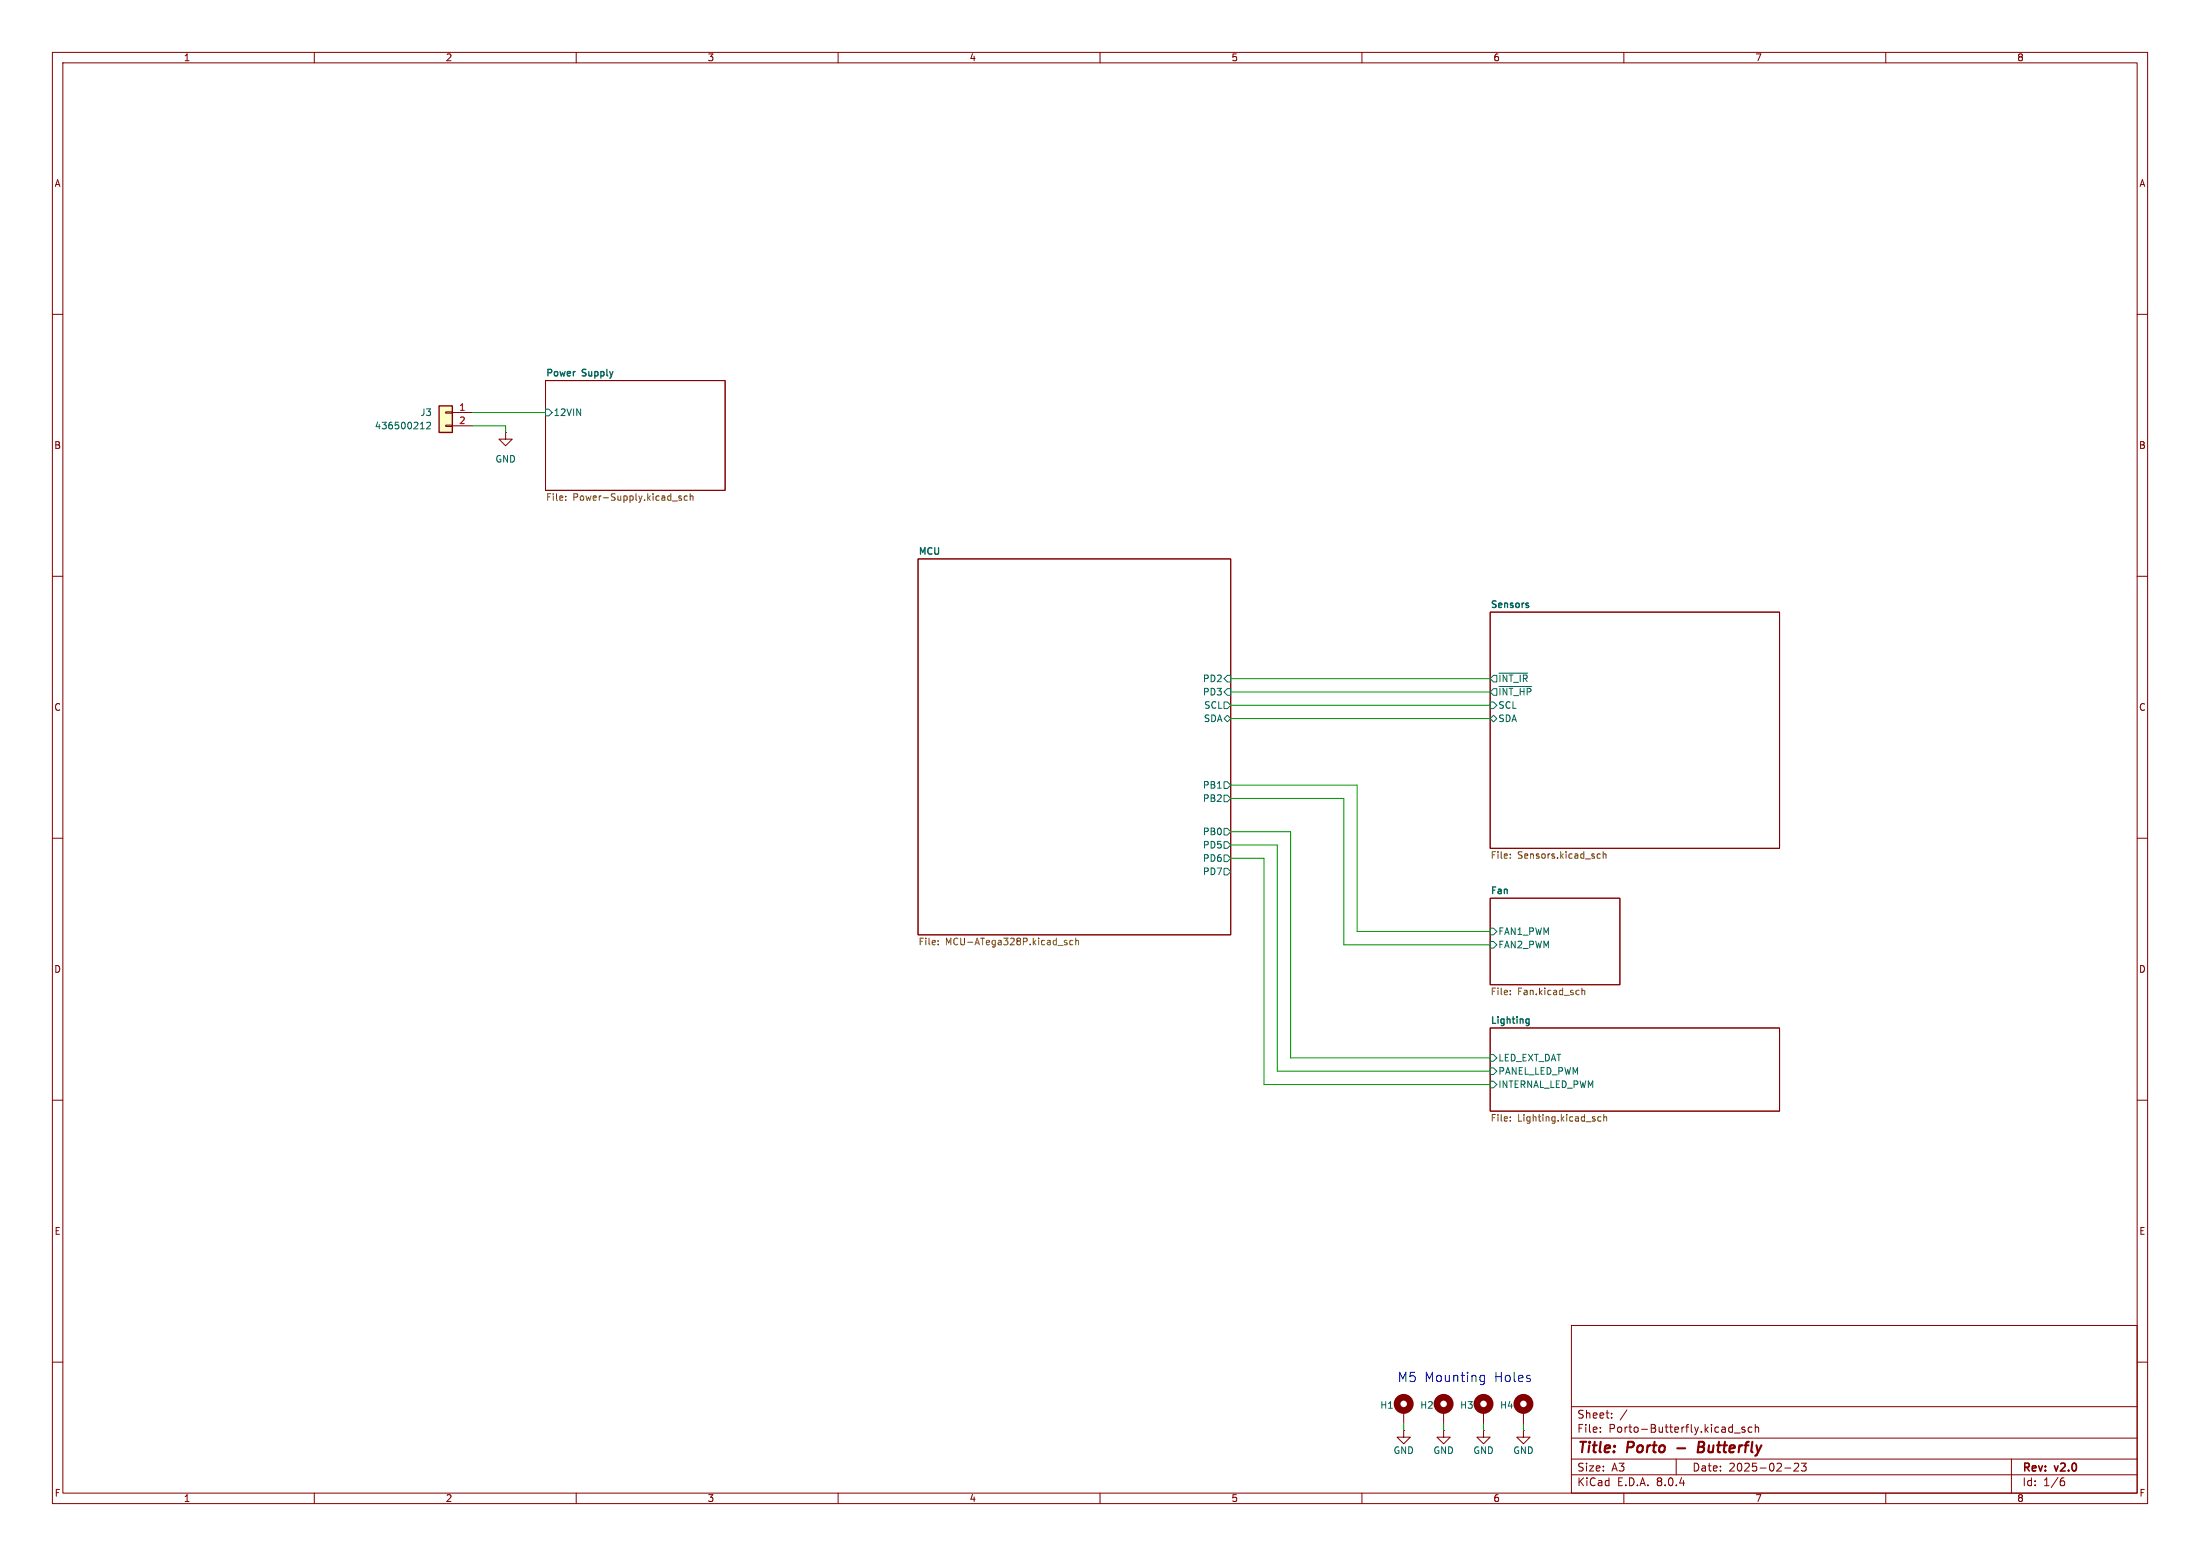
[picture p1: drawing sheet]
<svg xmlns="http://www.w3.org/2000/svg" width="420mm" height="297mm" viewBox="0 0 420 297" stroke-linecap="round" stroke-linejoin="round" font-family="sans-serif">
<g fill="none" stroke="#840000" stroke-width=".19">
<path d="M10 10h400v277h-400zM12 12h396v273h-396zM60 10v2M110 10v2M160 10v2M210 10v2M260 10v2M310 10v2M360 10v2M10 60h2M408 60h2M104.1 72.6h34.3v21h-34.3z"/>
<path d="M96.5 82.6v1.2h1.3l-1.3 1.3-1.3-1.3h1.3M96.5 82.6h.1M10 110h2M175.3 106.7h59.6v71.7h-59.6zM284.5 116.8h55.2v45.1h-55.2zM408 110h2M10 160h2M408 160h2M284.5 171.5h24.7v16.5h-24.7zM284.5 196.2h55.2v15.9h-55.2zM10 210h2M408 210h2"/>
<path d="M10 260h2M300 253h108v32h-108zM408 260h2M268 273v1.3h1.2l-1.2 1.3-1.3-1.3h1.3M268 273h.1M268 269.2v2.6M275.6 273v1.3h1.3l-1.3 1.3-1.3-1.3h1.3M275.6 273h.1M275.6 269.2v2.6M290.8 273v1.3h1.3l-1.3 1.3-1.2-1.3h1.2M290.8 273h.1M300 278.5h108"/>
<path d="M300 274.5h108M300 268.5h108M305.5 273.2v.2M305.5 272.5v.1M307.7 270.5v.2M307.7 269.8v.1M310.6 269.1l-1.3 1.9M320 278.5v3M331.1 273.5h1.1M333.1 272.5l-.4-.1-.2 .2 .1 .2 .5 .2v.3h-.6M334.4 272.5l-.4-.1-.3 .3 .2 .6h.5M335.1 272.5l.2-.1 .4 .1v.9"/>
<path d="M335.1 271.9v1.5M342.5 279.4l.6-.1 .2 .1 .1 .3-1 1.1h1M343.9 279.3h.9l-.5 .6 .4 .1v.6l-.2 .2-.6-.2M384 278.5v6.5M60 285v2M110 285v2M160 285v2M210 285v2M260 285v2M300 281.5h108M310 285v2M340.7 280.2h1.2"/>
<path d="M360 285v2M393.6 282.7h.3l.3 .2-.1 .5-.5 .2M394 282.1l-.4 .1"/>
</g>
<path d="M320.2 276.4h1.5M324.2 276.2h.7M324.9 276.2l.3 .1M325 275.2h-.7l-.2 2 1-.1M325.1 276.1l-.2 .1" fill="none" stroke="#840000" stroke-width=".4"/>
<g fill="none" stroke="#006464" stroke-width=".19">
<path d="M104.1 78.1h.7l.6 .6-.6 .7h-.7zM233.7 137.2l.6-.7 .6 .7-.6 .6zM233.7 134h.6l.6 .6-.6 .7h-.6zM234.3 131.4h.6v1.3h-.6l-.6-.6zM234.3 128.9h.6v1.3h-.6l-.6-.7zM284.5 134h.6l.6 .6-.6 .7h-.6zM284.5 137.2l.6-.7 .6 .7-.6 .6zM285.1 128.9h.6v1.3h-.6l-.6-.7zM285.1 131.4h.6v1.3h-.6l-.6-.6zM286.2 128.5h5.5M286.2 131h6.2M233.7 149.2h.6l.6 .7-.6 .6h-.6z"/>
<path d="M233.7 151.8h.6l.6 .6-.6 .6h-.6zM233.7 158.1h.6l.6 .7-.6 .6h-.6zM233.7 163.2h.6l.6 .6-.6 .7h-.6zM233.7 165.7h.6l.6 .7-.6 .6h-.6zM233.7 160.7h.6l.6 .6-.6 .6h-.6zM284.5 179.7h.6l.6 .6-.6 .7h-.6zM284.5 177.2h.6l.6 .6-.6 .6h-.6zM284.5 203.8h.6l.6 .7-.6 .6h-.6zM284.5 206.4h.6l.6 .6-.6 .6h-.6zM284.5 201.3h.6l.6 .6-.6 .7h-.6z"/>
</g>
<g fill="none" stroke="#725600" stroke-width=".19">
<path d="M108 95.4v.1M108 94.7v.1M128.4 95.6h.9M130.1 94.7h-.3l-.2 .1v.2l.5 .1v.3h-.5M131.2 94.7h-.4l-.2 .2 .1 .5h.5M131.8 94.8l.1-.1h.3l.1 .8M131.8 94.2v1.3M179.1 179.6v.1M203.2 179.9l.5 .2v.2h-.4M203.2 179.6h.5M204.8 179.6l-.4-.1-.2 .2 .1 .6h.5M205.4 179.6l.1-.1 .3 .1 .1 .7"/>
<path d="M205.4 179.1v1.2M288.3 163v.2M288.3 163.7v.1M305 163.8h.5M305 163h.5M306 163.1l.2-.1h.3l.1 .8M306 162.6v1.2M179.1 180.2v.1M288.3 189.7v.2M288.3 189.1v.1M302 188.6v1.3M302 189.1l.2-.1 .3 .1v.8"/>
<path d="M288.3 213.2v.1M288.3 213.9v.1M305.6 213.2h-.3l-.3 .2 .1 .5h.5M306.2 213.3l.2-.1h.3v.8M306.2 212.7v1.3"/>
</g>
<g fill="none" stroke="#840000" stroke-width="1.3">
<circle cx="268" cy="268" r="1.27"/>
<circle cx="275.6" cy="268" r="1.27"/>
</g>
<path d="M83.8 77.5h2.6v5.1h-2.6z" fill="#ffffc2"/>
<path d="M85.1 78.6h1.3v.3h-1.3zM86.4 78.7h3.8M85.1 81.2h1.3v.2h-1.3zM86.4 81.3h3.8M283.2 273v1.3h1.3l-1.3 1.3-1.3-1.3h1.3M283.2 273h.1M283.2 269.2v2.6M290.8 269.2v2.6" fill="none" stroke="#840000" stroke-width=".19"/>
<path d="M83.8 77.5h2.6v5.1h-2.6z" fill="none" stroke="#840000" stroke-width=".25"/>
<path d="M80.3 81.9h.7M81.5 80.7l.5-.1 .2 .4-.8 .9h.8" fill="none" stroke="#006464" stroke-width=".19"/>
<g fill="none" stroke="#840000" stroke-width="1.3">
<circle cx="283.2" cy="268" r="1.27"/>
<circle cx="290.8" cy="268" r="1.27"/>
</g>
<path d="M282.7 263.6h.7M282.7 262.6h.7M283.4 262.5v1.5l-.2 .2-.4 .1" fill="none" stroke="#0000c2" stroke-width=".19"/>
<g fill="none" stroke="#009600" stroke-width=".19">
<path d="M90.2 78.7h13.9M90.2 81.3h6.3v1.3M234.9 132.1h49.6M234.9 137.2h49.6M234.9 129.5h49.6M234.9 134.6h49.6M234.9 158.8h11.5v43.1h38.1M234.9 152.4h21.6v27.9h28M234.9 149.9h24.2v27.9h25.4M234.9 161.3h8.9v43.2h40.7M234.9 163.8h6.4v43.2h43.2M268 271.8v1.2"/>
<path d="M275.6 271.8v1.2M283.2 271.8v1.2M290.8 271.8v1.2"/>
</g>
<g font-size="2.8" fill="#840000">
<text x="301" y="277.9">Title:</text>
<text x="310.6" y="277.9">Porto</text>
<text x="325.8" y="277.9">Butterfly</text>
</g>
<g font-size="2.5" fill="#0000c2">
<text x="266.7" y="264">M5</text>
<text x="271.9" y="264">Mounting</text>
<text x="285.3" y="264">Holes</text>
</g>
<g font-size="2.1" fill="#840000">
<text x="301" y="273.7">File:</text>
<text x="301" y="271">Sheet:</text>
<text x="307.1" y="273.7">Porto-Butterfly.kicad_sch</text>
<text x="301" y="281.1">Size:</text>
<text x="307.6" y="281.1">A3</text>
<text x="323" y="281.1">Date:</text>
<text x="330" y="281.1">2025-02-23</text>
<text x="386" y="281.3">Rev:</text>
<text x="392.4" y="281.3">v2.0</text>
<text x="301" y="283.9">KiCad</text>
<text x="308.7" y="283.9">E.D.A.</text>
<text x="316.3" y="283.9">8.0.4</text>
<text x="386" y="283.9">Id:</text>
<text x="390.1" y="283.9">1/6</text>
</g>
<g font-size="1.8" fill="#840000">
<text x="35" y="11.9">1</text>
<text x="85" y="11.9">2</text>
<text x="135" y="11.9">3</text>
<text x="185" y="11.9">4</text>
<text x="235" y="11.9">5</text>
<text x="285" y="11.9">6</text>
<text x="335" y="11.9">7</text>
<text x="385" y="11.9">8</text>
<text x="10.3" y="35.9">A</text>
<text x="408.3" y="35.9">A</text>
<text x="10.3" y="85.9">B</text>
<text x="408.2" y="85.9">B</text>
<text x="10.3" y="135.9">C</text>
<text x="408.2" y="135.9">C</text>
<text x="10.3" y="185.9">D</text>
<text x="408.2" y="185.9">D</text>
<text x="10.3" y="235.9">E</text>
<text x="408.3" y="235.9">E</text>
<text x="10.3" y="285.9">F</text>
<text x="35" y="286.9">1</text>
<text x="85" y="286.9">2</text>
<text x="135" y="286.9">3</text>
<text x="185" y="286.9">4</text>
<text x="235" y="286.9">5</text>
<text x="285" y="286.9">6</text>
<text x="335" y="286.9">7</text>
<text x="385" y="286.9">8</text>
<text x="408.3" y="285.9">F</text>
</g>
<g font-size="1.8" fill="#006464">
<text x="104.1" y="71.9">Power</text>
<text x="111.2" y="71.9">Supply</text>
<text x="71.5" y="82.1">436500212</text>
<text x="80.2" y="79.6">J3</text>
<text x="105.6" y="79.6">12VIN</text>
<text x="94.5" y="88.5">GND</text>
<text x="175.3" y="106">MCU</text>
<text x="284.5" y="116.1">Sensors</text>
<text x="229.5" y="130.4">PD2</text>
<text x="285.9" y="130.4">~{INT_IR}</text>
<text x="229.5" y="132.9">PD3</text>
<text x="229.8" y="135.5">SCL</text>
<text x="285.9" y="132.9">~{INT_HP}</text>
<text x="285.9" y="135.5">SCL</text>
<text x="229.7" y="138">SDA</text>
<text x="285.9" y="138">SDA</text>
<text x="229.5" y="150.7">PB1</text>
<text x="229.5" y="153.3">PB2</text>
<text x="229.5" y="159.6">PB0</text>
<text x="229.5" y="164.7">PD6</text>
<text x="229.5" y="167.2">PD7</text>
<text x="229.5" y="162.2">PD5</text>
<text x="284.5" y="170.7">Fan</text>
<text x="285.9" y="178.7">FAN1_PWM</text>
<text x="285.9" y="181.2">FAN2_PWM</text>
<text x="284.5" y="195.5">Lighting</text>
<text x="285.9" y="202.8">LED_EXT_DAT</text>
<text x="285.9" y="205.3">PANEL_LED_PWM</text>
<text x="285.9" y="207.9">INTERNAL_LED_PWM</text>
<text x="263.4" y="269.1">H1</text>
<text x="271" y="269.1">H2</text>
<text x="278.6" y="269.1">H3</text>
<text x="286.3" y="269.1">H4</text>
<text x="265.9" y="277.7">GND</text>
<text x="273.6" y="277.7">GND</text>
<text x="281.2" y="277.7">GND</text>
<text x="288.8" y="277.7">GND</text>
</g>
<g font-size="1.8" fill="#a90000">
<text x="87.6" y="78.5">1</text>
<text x="87.6" y="81">2</text>
</g>
<g font-size="1.8" fill="#725600">
<text x="104.1" y="95.9">File:</text>
<text x="109.4" y="95.9">Power-Supply.kicad_sch</text>
<text x="284.5" y="164.2">File:</text>
<text x="289.7" y="164.2">Sensors.kicad_sch</text>
<text x="175.3" y="180.7">File:</text>
<text x="180.5" y="180.7">MCU-ATega328P.kicad_sch</text>
<text x="284.5" y="190.3">File:</text>
<text x="289.7" y="190.3">Fan.kicad_sch</text>
<text x="284.5" y="214.4">File:</text>
<text x="289.7" y="214.4">Lighting.kicad_sch</text>
</g>
</svg>
